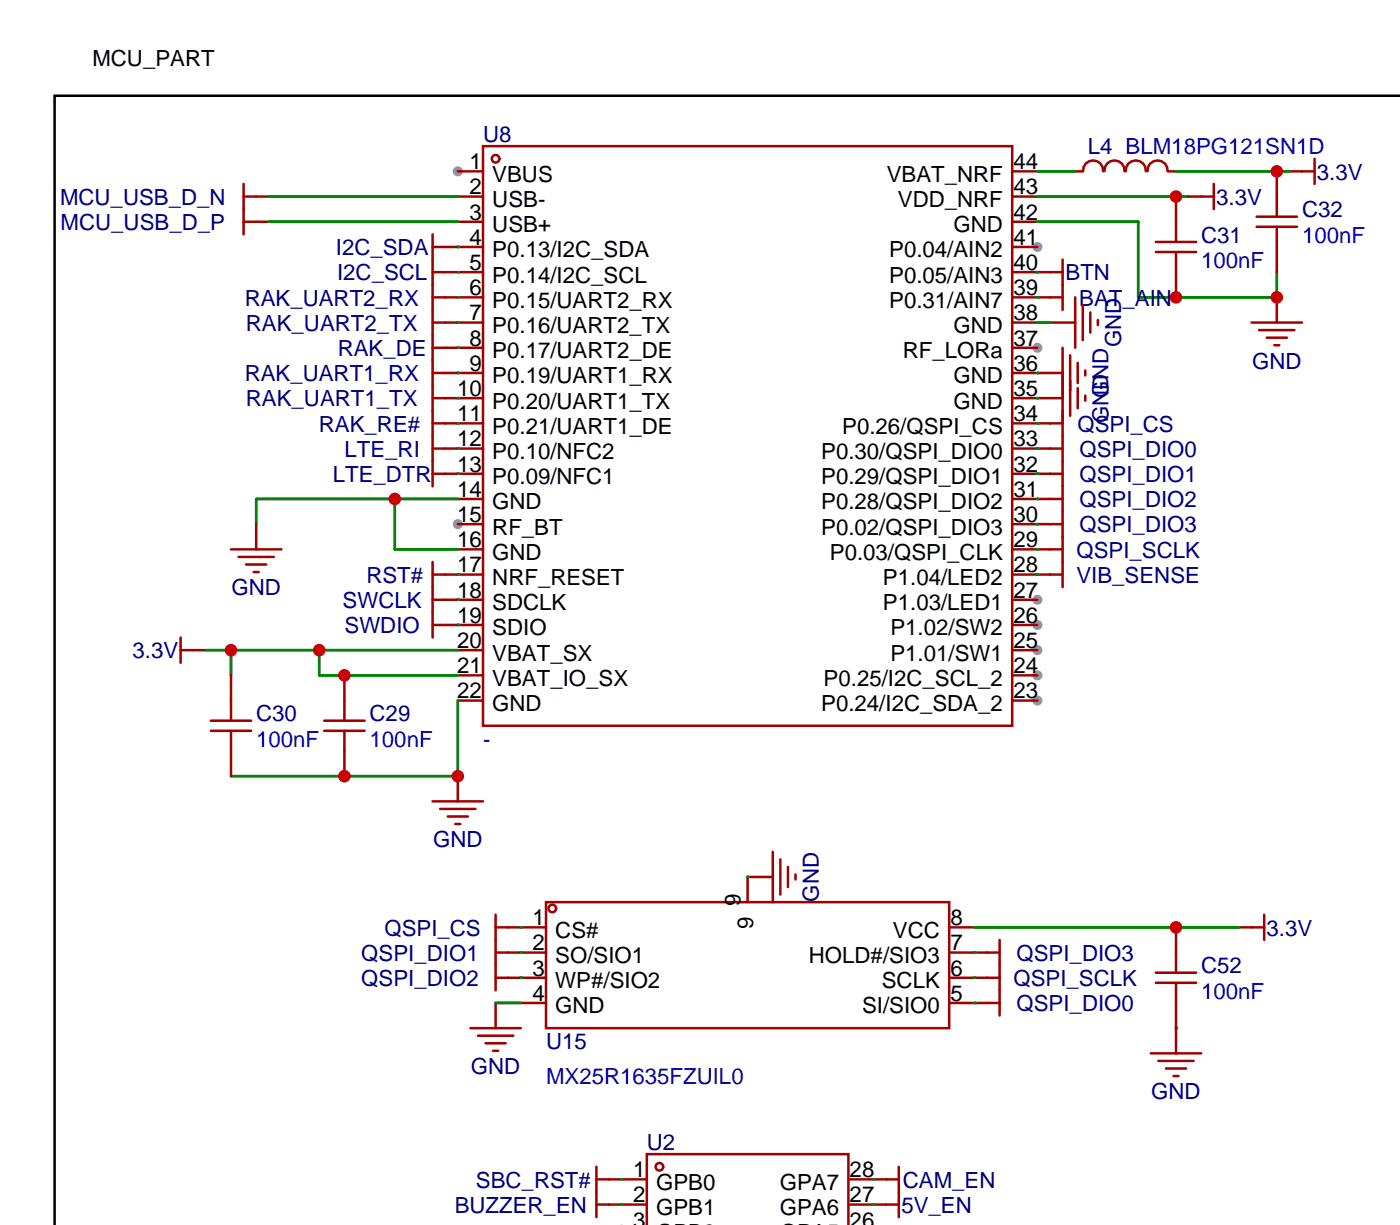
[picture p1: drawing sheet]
<svg xmlns="http://www.w3.org/2000/svg" width="141mm" height="123mm" viewBox="0 0 141 123" stroke-linecap="round" stroke-linejoin="round" font-family="sans-serif">
<g fill="#999">
<path d="M62.1 123.5l.6-.1 .5 .1z"/>
<path d="M87.5 123.5l.6-.1 .5 .1z"/>
<circle cx="46.1" cy="17.3" r=".51"/>
<circle cx="46.1" cy="52.8" r=".51"/>
<circle cx="104.6" cy="70.6" r=".51"/>
<circle cx="104.6" cy="68.1" r=".51"/>
<circle cx="104.6" cy="65.5" r=".51"/>
<circle cx="104.6" cy="63" r=".51"/>
<circle cx="104.6" cy="60.5" r=".51"/>
<circle cx="104.6" cy="35.1" r=".51"/>
<circle cx="104.6" cy="24.9" r=".51"/>
</g>
<g fill="none" stroke="#a10000" stroke-width=".25">
<path d="M24.6 19.8h2.5M24.6 18.5v5.1M46.1 17.3h2.6M46.1 19.8h2.6M48.7 14.7h53.3v58.5h-53.3zM102 17.3h2.6M102 19.8h2.6M108.4 17.3h.7M109.2 17.3a1.01 1.01 0 0 1 1-1.1 1.01 1.01 0 0 1 1 1.1M111.3 17.3a1.01 1.01 0 0 1 1-1.1 1.01 1.01 0 0 1 1 1.1M113.5 17.3a1.01 1.01 0 0 1 1-1.1 1.01 1.01 0 0 1 1 1.1M115.7 17.3a1.01 1.01 0 0 1 1-1.1 1.01 1.01 0 0 1 1 1.1"/>
<path d="M117.8 17.3h.7M118.5 19.8v4.6M119.8 19.8h2.5M122.3 18.5v2.6M128.7 17.3v4.5M130 17.3h2.5M132.5 16v2.5M24.6 22.4h2.5M43.6 24.9h5.1M43.6 27.4h5.1M43.6 30h5.1M43.6 32.5h5.1"/>
<path d="M43.6 35.1h5.1M43.6 37.6h5.1M43.6 23.6v25.4M46.1 22.4h2.6M102 22.4h2.6M102 24.9h2.6M102 27.4h5.1M102 30h5.1M102 32.5h2.6M102 35.1h2.6M102 37.6h5.1M105.8 32.5h2.6"/>
<path d="M107.1 26.2v5M107.1 35.1v24.1M107.9 35.8v6.1M108.4 30v5.1M108.6 36.6v2M108.6 39.1v2M109.1 30.7v3.6M109.4 37.3v.5M109.4 39.9v.5M109.9 31.5v2M110.7 32.3v.5M116.5 24.4h4.1"/>
<path d="M116.5 25.4h4.1M118.5 25.4v4.6M126.2 32.5h5M126.7 21.8h4M126.7 22.9h4M126.9 33.3h3.6M127.7 34h2M128.4 34.8h.5M128.7 22.9v4.5M128.7 30v2.5M23.3 55.4h5.1M24 56.1h3.6"/>
<path d="M24.8 56.9h2M25.6 57.7h.5M25.8 52.8v2.6M43.6 40.1h5.1M43.6 42.7h5.1M43.6 45.2h5.1M43.6 47.8h5.1M43.6 57.9h5.1M43.6 56.6v7.7M46.1 50.3h2.6M46.1 52.8h2.6M46.1 55.4h2.6"/>
<path d="M102 40.1h5.1M102 42.7h5.1M102 45.2h5.1M102 47.8h5.1M102 50.3h5.1M102 52.8h5.1M102 55.4h5.1M102 57.9h5.1M18.2 65.5h2.5M18.2 64.3v2.5M21.3 72.6h4M21.3 73.7h4"/>
<path d="M23.3 68.1v4.5M23.3 73.7v4.5M32.7 72.6h4M32.7 73.7h4M34.7 68.1v4.5M34.7 73.7v4.5M43.6 60.5h5.1M43.6 63h5.1M46.1 65.5h2.6M46.1 68.1h2.6M46.1 70.6h2.6M46.1 78.2v2.6"/>
<path d="M102 60.5h2.6M102 63h2.6M102 65.5h2.6M102 68.1h2.6M102 70.6h2.6M43.6 80.8h5.1M44.4 81.5h3.5M45.1 82.3h2.1M45.9 83.1h.5M50 93.5h5M50 96h5M50 98.6h5"/>
<path d="M50 92.2v7.6M55 90.9h40.7v12.7h-40.7zM77.9 88.4h-2.5v2.5M77.9 85.9v5M78.7 86.6v3.6M79.4 87.4v2M80.2 88.1v.5M95.7 93.5h2.5M95.7 96h5.1M95.7 98.6h5.1M100.8 94.7v7.7M116.5 98h4.1"/>
<path d="M116.5 99.1h4.1M118.5 93.5v4.5M118.5 99.1v7.1M124.9 93.5h2.5M127.4 92.2v2.5M47.4 103.6h5.1M48.2 104.4h3.5M48.9 105.2h2.1M49.7 105.9h.5M50 101.1v2.5M52.5 101.1h2.5M60.1 118.9h5.1"/>
<path d="M60.1 117.6v5.1M85.5 118.9h5.1M90.6 117.6v5.1M95.7 101.1h5.1M116 106.2h5.1M116.8 106.9h3.5M117.5 107.7h2M118.3 108.5h.5M60.1 121.4h5.1M65.2 123.5v-7.2h20.3v7.2M85.5 121.4h5.1"/>
<circle cx="50" cy="16" r=".38"/>
<circle cx="55.7" cy="91.6" r=".38"/>
<circle cx="66.5" cy="117.6" r=".38"/>
</g>
<g fill="none" stroke="#008700" stroke-width=".25">
<path d="M27.1 19.8h19M104.6 19.8h15.2M104.6 17.3h3.8M118.5 17.3h11.5M27.1 22.4h19M46.1 30h.1M46.1 32.5h.1M46.1 37.6h.1M46.1 24.9h.1M46.1 27.4h.1M46.1 35.1h.1M104.6 30h.1"/>
<path d="M104.6 37.6h.1M104.6 27.4h.1M104.6 22.4h10.1v7.6h14v-2.6M104.6 32.5h1.2M39.8 50.3v5.1h6.3M46.1 57.9h.1M46.1 40.1h.1M46.1 42.7h.1M46.1 45.2h.1M46.1 47.8h.1M46.1 50.3h-20.3v2.5M104.6 42.7h.1"/>
<path d="M104.6 45.2h.1M104.6 47.8h.1M104.6 50.3h.1M104.6 52.8h.1M104.6 55.4h.1M104.6 57.9h.1M104.6 40.1h.1M20.7 65.5h25.4M23.3 65.5v2.6M32.2 65.5v2.6h13.9M46.1 60.5h.1M46.1 63h.1"/>
<path d="M46.1 70.6v7.6h-22.8M52.5 93.5h.1M52.5 96h.1M52.5 98.6h.1M75.4 88.4h.1M98.2 96h.1M98.2 98.6h.1M98.2 93.5h26.7M50 101.1h2.5M62.7 118.9h.1M88.1 118.9h.1M98.2 101.1h.1"/>
<path d="M118.5 103.6h.1M62.7 121.4h.1M88.1 121.4h.1"/>
</g>
<path d="M141.2 9.7h-135.7v113.8" fill="none" stroke="#000" stroke-width=".25"/>
<g fill="#c00">
<circle cx="32.2" cy="65.5" r=".63"/>
<circle cx="34.7" cy="68.1" r=".63"/>
<circle cx="23.3" cy="65.5" r=".63"/>
<circle cx="34.7" cy="78.2" r=".63"/>
<circle cx="46.1" cy="78.2" r=".63"/>
<circle cx="118.5" cy="19.8" r=".63"/>
<circle cx="128.7" cy="30" r=".63"/>
<circle cx="118.5" cy="30" r=".63"/>
<circle cx="39.8" cy="50.3" r=".63"/>
<circle cx="118.5" cy="93.5" r=".63"/>
<circle cx="128.7" cy="17.3" r=".63"/>
</g>
<g font-size="2.2">
<text x="9.3" y="6.7">MCU_PART</text>
<text x="47.3" y="17.1">1</text>
<text x="102.2" y="17.1">44</text>
<text x="47.3" y="19.6">2</text>
<text x="47.3" y="22.1">3</text>
<text x="49.6" y="18.3">VBUS</text>
<text x="49.6" y="20.9">USB-</text>
<text x="49.6" y="23.4">USB+</text>
<text x="89.4" y="18.3">VBAT_NRF</text>
<text x="90.5" y="20.9">VDD_NRF</text>
<text x="96.1" y="23.4">GND</text>
<text x="102.2" y="22.1">42</text>
<text x="102.2" y="19.6">43</text>
<text x="47.3" y="24.7">4</text>
<text x="47.3" y="27.2">5</text>
<text x="47.3" y="29.8">6</text>
<text x="49.6" y="25.9">P0.13/I2C_SDA</text>
<text x="49.6" y="28.5">P0.14/I2C_SCL</text>
<text x="89.6" y="28.5">P0.05/AIN3</text>
<text x="89.6" y="25.9">P0.04/AIN2</text>
<text x="102.2" y="29.8">39</text>
<text x="102.2" y="27.2">40</text>
<text x="102.2" y="24.7">41</text>
<text x="47.3" y="32.3">7</text>
<text x="47.3" y="34.8">8</text>
<text x="49.6" y="31">P0.15/UART2_RX</text>
<text x="49.6" y="33.6">P0.16/UART2_TX</text>
<text x="89.6" y="31">P0.31/AIN7</text>
<text x="96.1" y="33.6">GND</text>
<text x="102.2" y="34.8">37</text>
<text x="102.2" y="32.3">38</text>
<text x="46.1" y="39.9">10</text>
<text x="47.3" y="37.4">9</text>
<text x="49.6" y="36.1">P0.17/UART2_DE</text>
<text x="49.6" y="38.6">P0.19/UART1_RX</text>
<text x="49.6" y="41.2">P0.20/UART1_TX</text>
<text x="91" y="36.1">RF_LORa</text>
<text x="96.1" y="41.2">GND</text>
<text x="96.1" y="38.6">GND</text>
<text x="102.2" y="39.9">35</text>
<text x="102.2" y="37.4">36</text>
<text x="46.1" y="42.5">11</text>
<text x="46.1" y="45">12</text>
<text x="46.1" y="47.5">13</text>
<text x="49.6" y="43.7">P0.21/UART1_DE</text>
<text x="49.6" y="46.3">P0.10/NFC2</text>
<text x="82.8" y="46.3">P0.30/QSPI_DIO0</text>
<text x="84.9" y="43.7">P0.26/QSPI_CS</text>
<text x="102.2" y="47.5">32</text>
<text x="102.2" y="45">33</text>
<text x="102.2" y="42.5">34</text>
<text x="46.1" y="50.1">14</text>
<text x="46.1" y="52.6">15</text>
<text x="49.6" y="48.8">P0.09/NFC1</text>
<text x="49.6" y="51.3">GND</text>
<text x="49.6" y="53.9">RF_BT</text>
<text x="82.8" y="53.9">P0.02/QSPI_DIO3</text>
<text x="82.8" y="51.3">P0.28/QSPI_DIO2</text>
<text x="82.8" y="48.8">P0.29/QSPI_DIO1</text>
<text x="102.2" y="52.6">30</text>
<text x="102.2" y="50.1">31</text>
<text x="46.1" y="55.2">16</text>
<text x="46.1" y="57.7">17</text>
<text x="49.6" y="56.4">GND</text>
<text x="49.6" y="59">NRF_RESET</text>
<text x="83.6" y="56.4">P0.03/QSPI_CLK</text>
<text x="89" y="59">P1.04/LED2</text>
<text x="102.2" y="57.7">28</text>
<text x="102.2" y="55.2">29</text>
<text x="46.1" y="60.2">18</text>
<text x="46.1" y="62.8">19</text>
<text x="46.1" y="65.3">20</text>
<text x="49.6" y="61.5">SDCLK</text>
<text x="49.6" y="64">SDIO</text>
<text x="89" y="61.5">P1.03/LED1</text>
<text x="89.7" y="64">P1.02/SW2</text>
<text x="102.2" y="65.3">25</text>
<text x="102.2" y="62.8">26</text>
<text x="102.2" y="60.2">27</text>
<text x="46.1" y="67.9">21</text>
<text x="46.1" y="70.4">22</text>
<text x="49.6" y="66.6">VBAT_SX</text>
<text x="49.6" y="69.1">VBAT_IO_SX</text>
<text x="49.6" y="71.7">GND</text>
<text x="82.8" y="71.7">P0.24/I2C_SDA_2</text>
<text x="83" y="69.1">P0.25/I2C_SCL_2</text>
<text x="89.7" y="66.6">P1.01/SW1</text>
<text x="102.2" y="70.4">23</text>
<text x="102.2" y="67.9">24</text>
<text x="53.7" y="93.3">1</text>
<text x="53.7" y="95.8">2</text>
<text x="56" y="94.5">CS#</text>
<text x="74.7" y="91.3" transform="rotate(-90 74.7 91.3)">9</text>
<text x="75.9" y="93.6" transform="rotate(-90 75.9 93.6)">9</text>
<text x="90" y="94.5">VCC</text>
<text x="95.8" y="95.8">7</text>
<text x="95.8" y="93.3">8</text>
<text x="53.7" y="98.3">3</text>
<text x="53.7" y="100.9">4</text>
<text x="56" y="97.1">SO/SIO1</text>
<text x="56" y="99.6">WP#/SIO2</text>
<text x="81.5" y="97.1">HOLD#/SIO3</text>
<text x="88.9" y="99.6">SCLK</text>
<text x="95.8" y="100.9">5</text>
<text x="95.8" y="98.3">6</text>
<text x="56" y="102.1">GND</text>
<text x="86.9" y="102.1">SI/SIO0</text>
<text x="63.8" y="118.7">1</text>
<text x="66.1" y="119.9">GPB0</text>
<text x="78.6" y="119.9">GPA7</text>
<text x="85.6" y="118.7">28</text>
<text x="63.8" y="121.2">2</text>
<text x="63.8" y="123.7">3</text>
<text x="66.1" y="122.5">GPB1</text>
<text x="78.6" y="122.5">GPA6</text>
<text x="85.6" y="123.7">26</text>
<text x="85.6" y="121.2">27</text>
</g>
<g font-size="2.2" fill="#000080">
<text x="48.7" y="14.3">U8</text>
<text x="109.6" y="15.6">L4 BLM18PG121SN1D</text>
<text x="6.1" y="20.6">MCU_USB_D_N</text>
<text x="6.1" y="23.2">MCU_USB_D_P</text>
<text x="122.6" y="20.6">3.3V</text>
<text x="131.2" y="21.9">C32</text>
<text x="132.7" y="18.1">3.3V</text>
<text x="33.9" y="25.7">I2C_SDA</text>
<text x="34" y="28.3">I2C_SCL</text>
<text x="107.4" y="28.3">BTN</text>
<text x="121.1" y="24.4">C31</text>
<text x="24.7" y="30.8">RAK_UART2_RX</text>
<text x="24.8" y="33.3">RAK_UART2_TX</text>
<text x="34" y="35.9">RAK_DE</text>
<text x="108.8" y="30.8">BAT_AIN</text>
<text x="113" y="35" transform="rotate(-90 113 35)">GND</text>
<text x="24.7" y="38.4">RAK_UART1_RX</text>
<text x="24.8" y="41">RAK_UART1_TX</text>
<text x="111.7" y="40.1" transform="rotate(-90 111.7 40.1)">GND</text>
<text x="126.2" y="37.1">GND</text>
<text x="32.1" y="43.5">RAK_RE#</text>
<text x="34.7" y="46">LTE_RI</text>
<text x="108.6" y="43.5">QSPI_CS</text>
<text x="108.8" y="46">QSPI_DIO0</text>
<text x="111.7" y="42.6" transform="rotate(-90 111.7 42.6)">GND</text>
<text x="33.5" y="48.6">LTE_DTR</text>
<text x="108.8" y="48.6">QSPI_DIO1</text>
<text x="108.8" y="51.1">QSPI_DIO2</text>
<text x="108.8" y="53.7">QSPI_DIO3</text>
<text x="36.9" y="58.7">RST#</text>
<text x="108.5" y="56.2">QSPI_SCLK</text>
<text x="108.5" y="58.7">VIB_SENSE</text>
<text x="23.3" y="60">GND</text>
<text x="34.5" y="61.3">SWCLK</text>
<text x="34.7" y="63.8">SWDIO</text>
<text x="13.4" y="66.4">3.3V</text>
<text x="25.8" y="72.7">C30</text>
<text x="37.3" y="72.7">C29</text>
<text x="43.7" y="85.4">GND</text>
<text x="38.7" y="94.3">QSPI_CS</text>
<text x="82.5" y="90.9" transform="rotate(-90 82.5 90.9)">GND</text>
<text x="127.7" y="94.3">3.3V</text>
<text x="36.4" y="96.8">QSPI_DIO1</text>
<text x="36.4" y="99.4">QSPI_DIO2</text>
<text x="102.1" y="99.4">QSPI_SCLK</text>
<text x="102.5" y="101.9">QSPI_DIO0</text>
<text x="102.5" y="96.8">QSPI_DIO3</text>
<text x="121.1" y="98.1">C52</text>
<text x="55" y="105.7">U15</text>
<text x="47.5" y="108.3">GND</text>
<text x="116" y="110.8">GND</text>
<text x="48" y="119.7">SBC_RST#</text>
<text x="65.2" y="115.9">U2</text>
<text x="91" y="119.7">CAM_EN</text>
<text x="45.8" y="122.2">BUZZER_EN</text>
<text x="90.9" y="122.2">5V_EN</text>
</g>
<g font-size="2.2" fill="#00f">
<text x="121.1" y="27">100nF</text>
<text x="131.2" y="24.4">100nF</text>
<text x="25.8" y="75.2">100nF</text>
<text x="37.3" y="75.2">100nF</text>
<text x="48.7" y="75.2">-</text>
<text x="121.1" y="100.6">100nF</text>
<text x="55" y="109.3">MX25R1635FZUIL0</text>
</g>
</svg>
